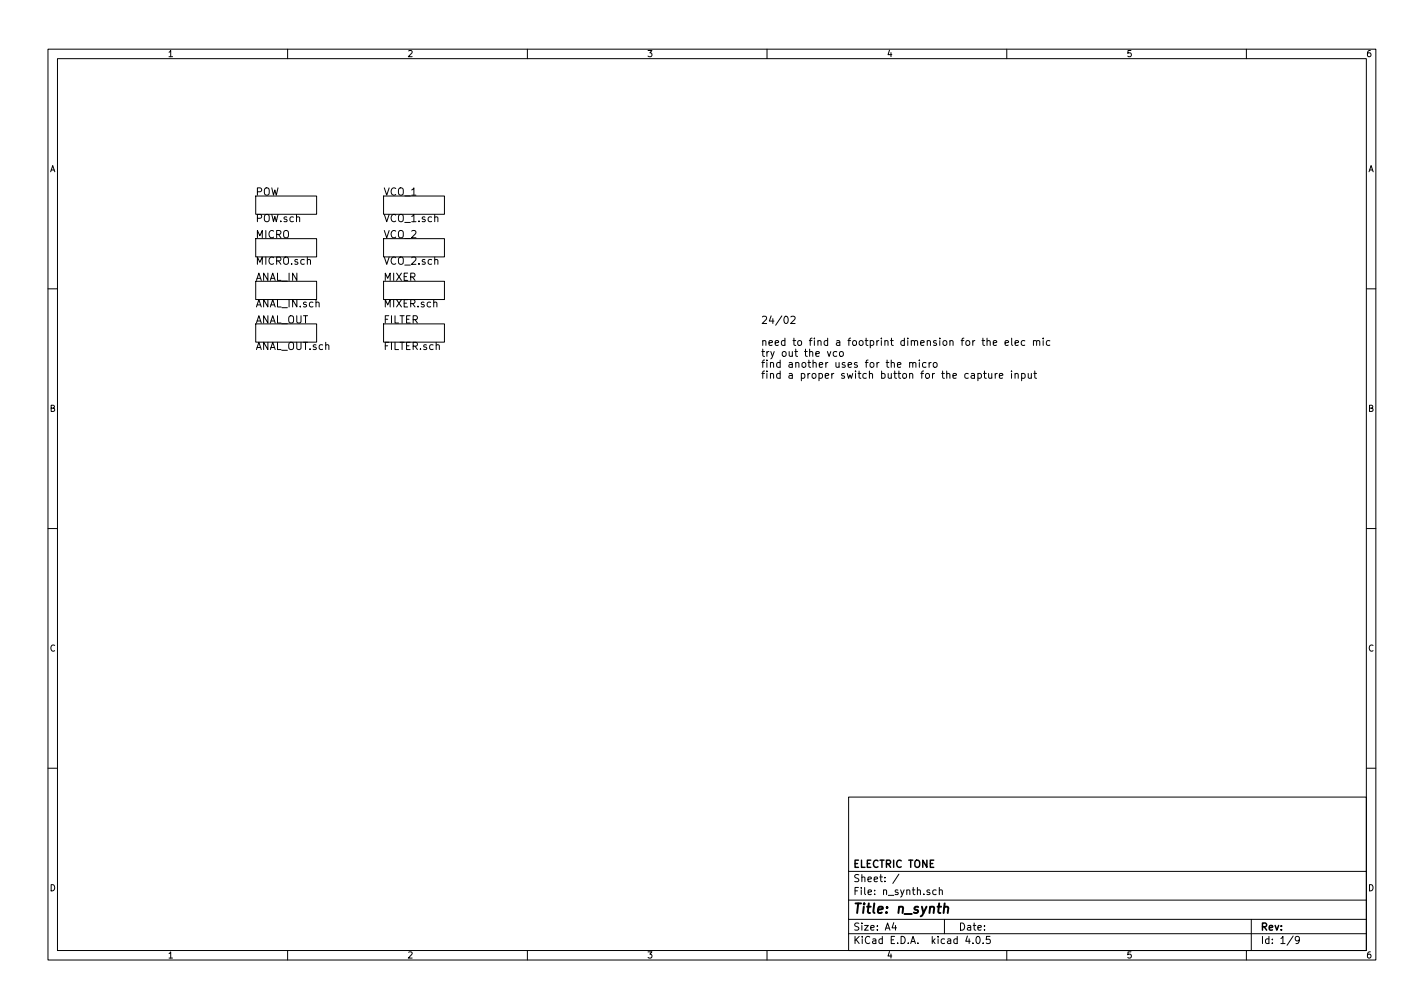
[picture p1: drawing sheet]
<svg xmlns="http://www.w3.org/2000/svg" width="297mm" height="210mm" viewBox="0 0 297 210" stroke-linecap="round" stroke-linejoin="round" font-family="sans-serif">
<g fill="none" stroke="#000" stroke-width=".21">
<path d="M10 10.3h277v189.9h-277zM12 12.2h273v186.1h-273zM60 10.3v1.9M110 10.3v1.9M160 10.3v1.9M210 10.3v1.9M260 10.3v1.9M53.3 40.9h12.7v3.8h-12.7zM53.3 49.8h12.7v3.8h-12.7zM53.3 58.7h12.7v3.8h-12.7zM80 40.9h12.7v3.8h-12.7zM80 49.8h12.7v3.8h-12.7z"/>
<path d="M80 58.7h12.7v3.8h-12.7zM10 60.2h2M53.3 67.6h12.7v3.8h-12.7zM80 67.6h12.7v3.8h-12.7zM165 66.1l.6-.1 .3 .4-1 1.1h1M172.6 73.3l.3 1 .4-1M174.5 73.4l-.4-.1-.3 .3 .2 .7h.5M175.3 73.4l.3-.1 .3 .3v.5l-.3 .2h-.3l-.2-.2zM189.7 75.8l.1-.1a.36 .36 0 0 1 .6 .1v.8M189.7 75.6v1M190.4 75.8a.35 .35 0 0 1 .3-.2 .35 .35 0 0 1 .4 .2v.8M191.8 75.1v.2"/>
<path d="M191.8 75.6v1M193.2 75.7l-.5-.1-.3 .3 .2 .6h.6M193.8 75.6v1M194.2 75.6l-.4 .3M194.7 75.8l.3-.2 .4 .2 .1 .5-.2 .2-.3 .1-.3-.1zM204 78l.4-.1 .3 .3-.1 .6h-.6M204 77.9v1.5M205.2 77.9h.5M205.4 77.4v1.3l.3 .2M205.9 71.2l.1-.1a.36 .36 0 0 1 .6 .2v.8M205.9 70.5v1.6M206.2 77.9l.1 .9 .4 .1 .2-.1"/>
<path d="M206.9 77.9v1M207.2 71.5l.7-.1-.1-.3-.4-.1-.2 .3 .1 .7h.5M207.6 77.9v1M208 77.9l-.4 .3M208.5 78.4l.7-.1-.1-.3-.4-.1-.2 .2v.7h.6M209.7 71.5l.7-.1-.1-.3-.4-.1-.2 .3v.7h.6M211 77.4v.1M211 77.9v1M211 70.5v1.4l.3 .2M211.7 71.5l.8-.1-.1-.3-.4-.1-.3 .3 .1 .7h.6M211.7 78h.1a.36 .36 0 0 1 .6 .1v.8M211.7 77.9v1"/>
<path d="M213.1 78l.4-.1 .3 .3-.1 .6h-.6M213.1 77.9v1.5M213.8 71.1l-.5-.1-.3 .3 .2 .7h.6M214.5 77.9l.1 .9 .3 .1 .2-.1M215.1 77.9v1M215.6 71.2v-.1a.36 .36 0 0 1 .6 .2v.8M215.6 71v1.1M215.6 77.9h.6M215.8 77.4v1.3l.4 .2M216.2 71.3a.35 .35 0 0 1 .4-.3 .35 .35 0 0 1 .3 .3v.8M217.6 70.5v.2M217.6 71v1.1"/>
<path d="M219 71.1l-.4-.1-.3 .3 .1 .7h.6M285 60.2h2M10 110.3h2M285 110.3h2M10 160.2h2M177 166.3h108v32h-108zM285 160.2h2M60 198.3v1.9M110 198.3v1.9M160 198.3v1.9M177 194.8h108M177 191.8h108"/>
<path d="M177 187.8h108M177 181.8h108M186.4 192.5l-.3 1h.9M186.8 193v1M187.5 182.3l-1.3 2M195.3 185.7l-.5-.1-.2 .3v.6l.2 .1 .5-.1M195.9 185.7l.2-.1 .4 .1 .1 .9M195.9 185.1v1.5M197 191.8v3M201.8 195.2l-.4 1.1h1M202.9 196.7v.1M203.8 195.4l.1-.1a.8 .8 0 0 1 .6 .8 .8 .8 0 0 1-.6 .7 .97 .97 0 0 1-.1-1.4z"/>
<path d="M205.1 196.7v.1M206.5 195.3h-.7l-.1 .7h.7l.2 .2-.1 .5-.2 .1-.6-.1M210 198.3v1.9M260 198.3v1.9M261 191.8v6.5M269.7 195.2l-1.2 2M271 196l-.2 .3h-.3l-.3-.3v-.4l.3-.3h.3l.2 .3a1.01 1.01 0 0 1-.4 1.2h-.3"/>
</g>
<path d="M197 189.3l.3-.2 .4 .1v1.2" fill="none" stroke="#000" stroke-width=".41"/>
<text font-size="2.8" x="178" y="190.5">Title: n_synth</text>
<g font-size="2.1">
<text x="53.3" y="40.8">POW</text>
<text x="80" y="40.8">VCO_1</text>
<text x="53.3" y="46.3">POW.sch</text>
<text x="80" y="46.3">VCO_1.sch</text>
<text x="53.3" y="49.7">MICRO</text>
<text x="80" y="49.7">VCO_2</text>
<text x="53.3" y="55.2">MICRO.sch</text>
<text x="53.3" y="58.6">ANAL_IN</text>
<text x="80" y="55.2">VCO_2.sch</text>
<text x="80" y="58.6">MIXER</text>
<text x="53.3" y="64.1">ANAL_IN.sch</text>
<text x="80" y="64.1">MIXER.sch</text>
<text x="53.3" y="67.5">ANAL_OUT</text>
<text x="80" y="67.5">FILTER</text>
<text x="158.7" y="67.6">24/02</text>
<text x="53.3" y="73">ANAL_OUT.sch</text>
<text x="80" y="73">FILTER.sch</text>
<text x="158.7" y="72.1">need to find a footprint dimension for the elec mic</text>
<text x="158.7" y="74.4">try out the vco</text>
<text x="158.7" y="76.7">find another uses for the micro</text>
<text x="158.7" y="79">find a proper switch button for the capture input</text>
<text x="178" y="184">Sheet: /</text>
<text x="178" y="181">ELECTRIC TONE</text>
<text x="178" y="186.7">File: n_synth.sch</text>
<text x="178" y="196.9">KiCad E.D.A. kicad 4.0.5</text>
<text x="178" y="194.1">Size: A4</text>
<text x="200" y="194.1">Date:</text>
<text x="263" y="194.1">Rev:</text>
<text x="263" y="196.9">Id: 1/9</text>
</g>
<g font-size="1.8">
<text x="35" y="11.9">1</text>
<text x="85" y="11.9">2</text>
<text x="135" y="11.9">3</text>
<text x="185" y="11.9">4</text>
<text x="235" y="11.9">5</text>
<text x="285" y="11.9">6</text>
<text x="10.4" y="35.9">A</text>
<text x="285.4" y="35.9">A</text>
<text x="10.4" y="85.9">B</text>
<text x="285.4" y="85.9">B</text>
<text x="10.4" y="135.9">C</text>
<text x="285.4" y="135.9">C</text>
<text x="10.4" y="185.9">D</text>
<text x="285.4" y="185.9">D</text>
<text x="35" y="199.9">1</text>
<text x="85" y="199.9">2</text>
<text x="135" y="199.9">3</text>
<text x="185" y="199.9">4</text>
<text x="235" y="199.9">5</text>
<text x="285" y="199.9">6</text>
</g>
</svg>
